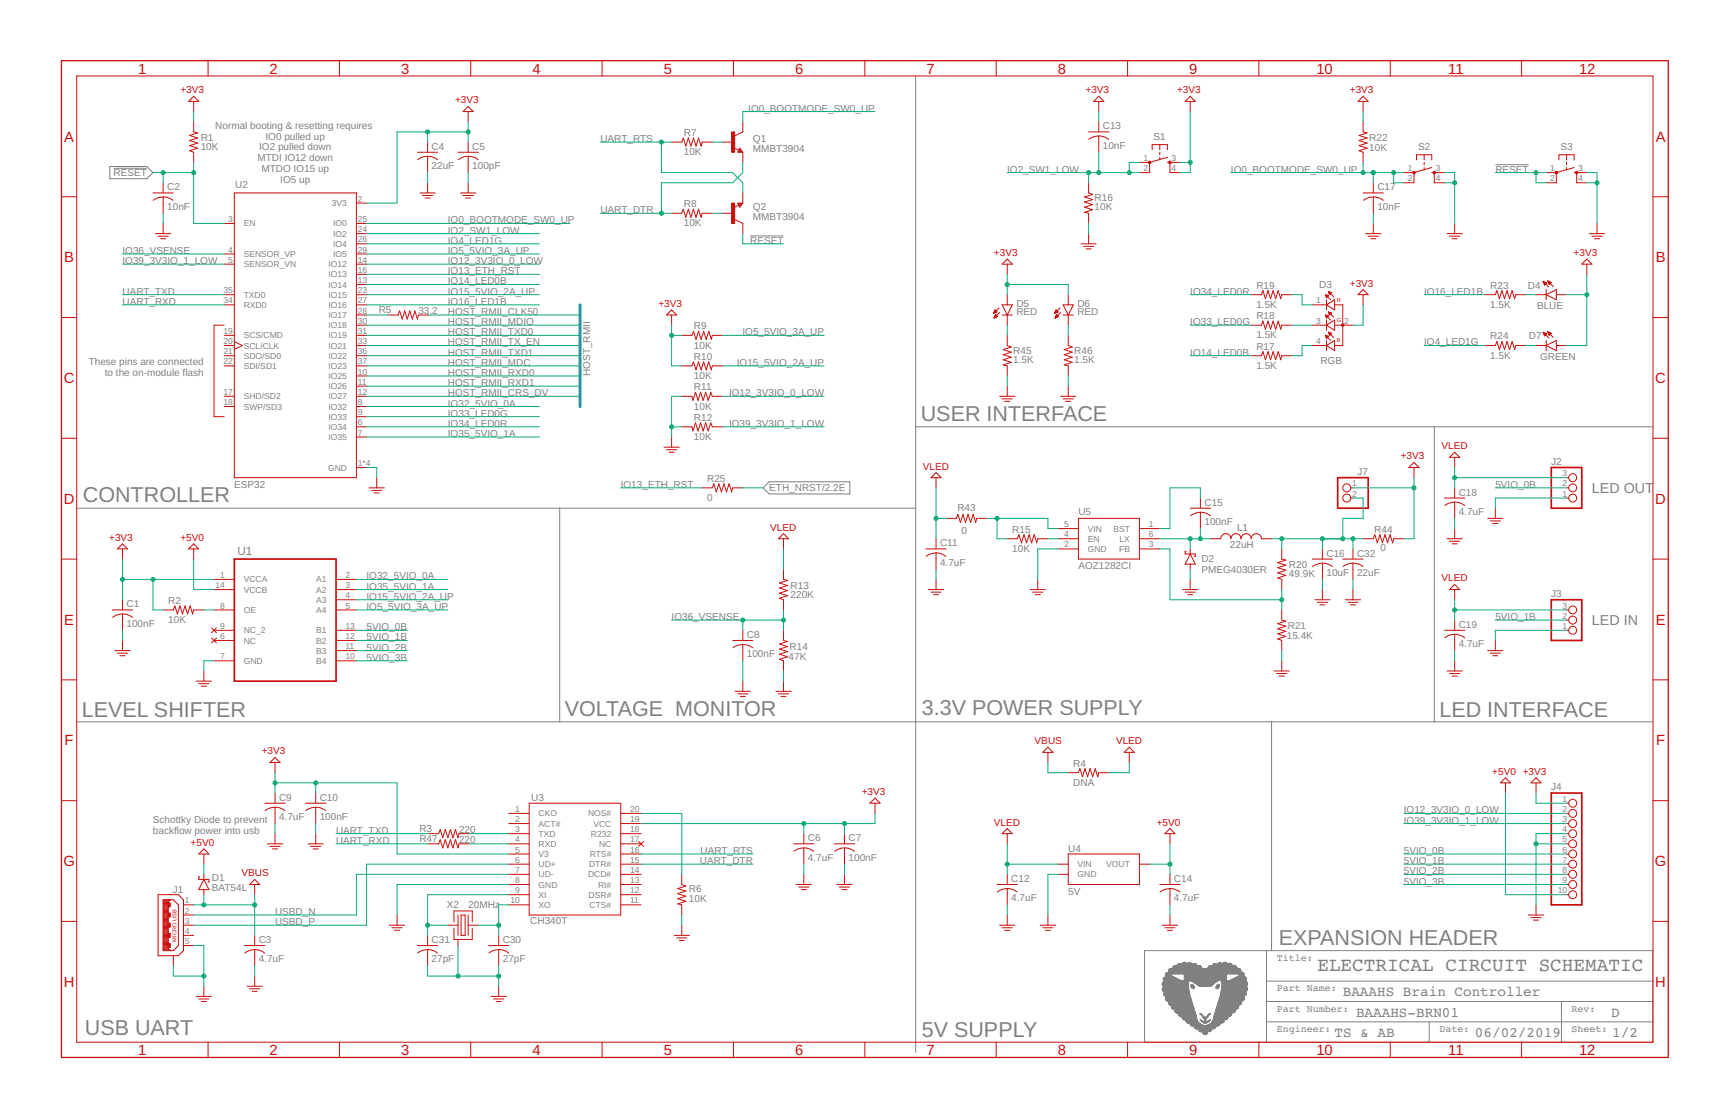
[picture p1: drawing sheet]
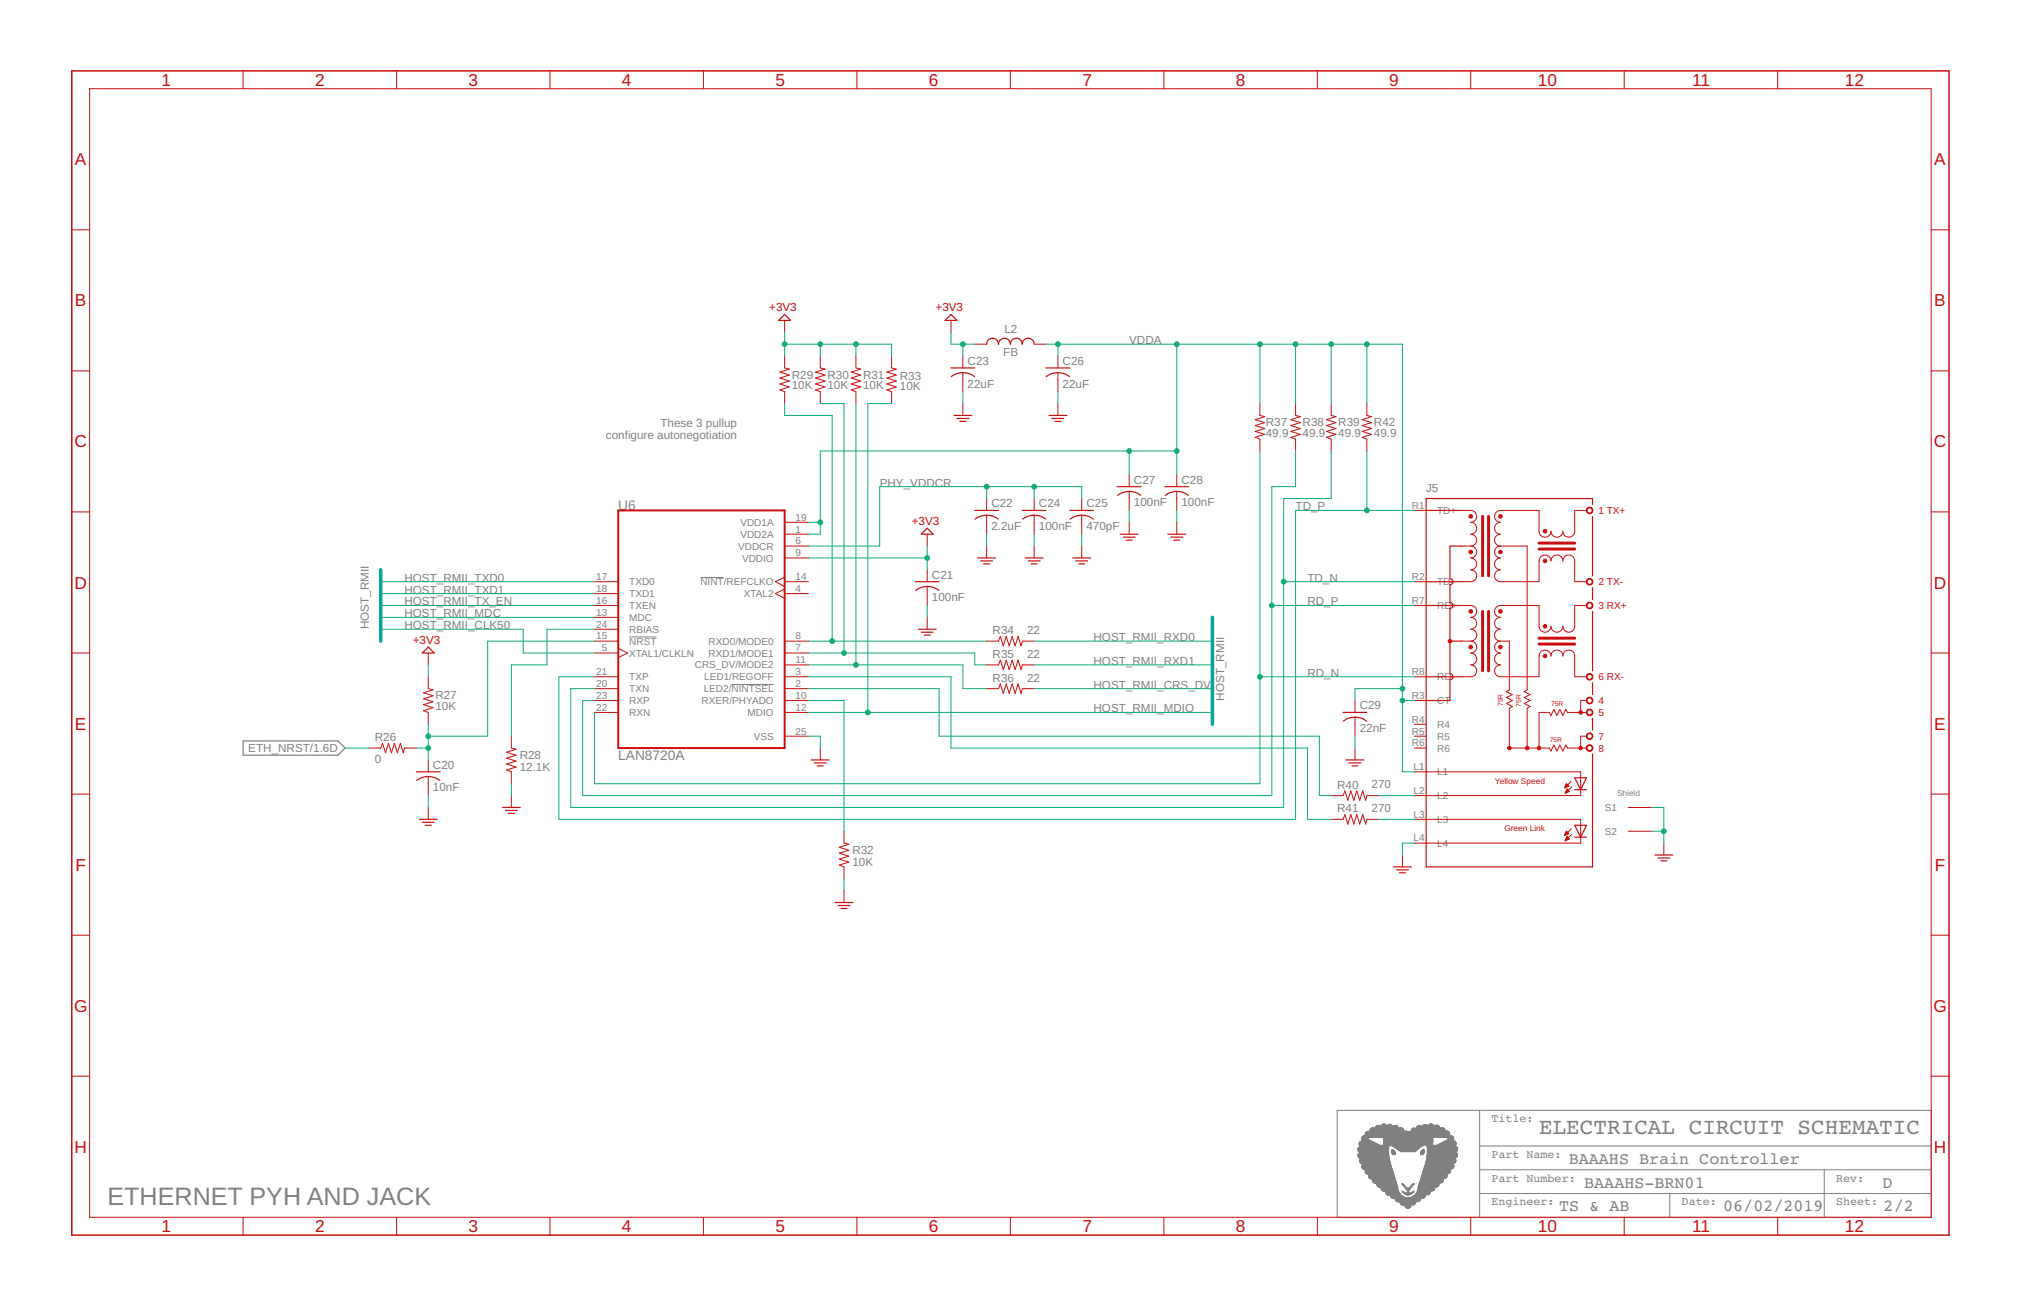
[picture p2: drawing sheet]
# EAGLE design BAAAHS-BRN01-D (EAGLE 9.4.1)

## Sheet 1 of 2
U$1 (SCHEMATIC_TITLEBLOCK_BAAAHS_11X17): DATE: 06/02/2019; ENGINEER: TS & AB; PART_NAME: BAAAHS Brain Controller; PART_NUMBER: BAAAHS-BRN01; REV: D

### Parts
C1  100nF  C-100NF_25V_10%-C0402  [C0402]
C2  10nF  C-10NF_16V_10%-C0402  [C0402]
C3  4.7uF  C-4.7UF_10V_10%-C0402  [C0402]
C4  22uF  C-22UF_10V_20%-C0603  [C0603]
C5  100pF  C-100PF_50V_5%-C0402  [C0402]
C6  4.7uF  C-4.7UF_10V_10%-C0402  [C0402]
C7  100nF  C-100NF_25V_10%-C0402  [C0402]
C8  100nF  C-100NF_25V_10%-C0402  [C0402]
C9  4.7uF  C-4.7UF_10V_10%-C0402  [C0402]
C10  100nF  C-100NF_25V_10%-C0402  [C0402]
C11  4.7uF  C-4.7UF_25V_10%-C0603  [C0603]
C12  4.7uF  C-4.7UF_25V_10%-C0603  [C0603]
C13  10nF  C-10NF_16V_10%-C0402  [C0402]
C14  4.7uF  C-4.7UF_10V_10%-C0402  [C0402]
C15  100nF  C-100NF_25V_10%-C0402  [C0402]
C16  10uF  C-10UF_25V_20%-C0603  [C0603]
C17  10nF  C-10NF_16V_10%-C0402  [C0402]
C18  4.7uF  C-4.7UF_25V_10%-C0603  [C0603]
C19  4.7uF  C-4.7UF_25V_10%-C0603  [C0603]
C30  27pF  C-27PF_50V_5%-C0402  [C0402]
C31  27pF  C-27PF_50V_5%-C0402  [C0402]
C32  22uF  C-22UF_10V_20%-C0603  [C0603]
D1  BAT54L  D_SCHOTTKY-SOT23  [SOT23]
D2  PMEG4030ER  D_SCHOTTKY-PMEG4030ER_40V-SOD123  [SOD123]
D3  RGB  RGB_LED-RGB1616  [RGB1616]
D4  BLUE  LED-BLUE_29MCD-D0603  [D0603]
D5  RED  LED-RED_54MCD-D0603  [D0603]
D6  RED  LED-RED_54MCD-D0603  [D0603]
D7  GREEN  LED-GREEN_35MCD-D0603  [D0603]
J1  USB_MICRO-FCI-USB_MICRO_A_RA  [USB_MICRO_A_RA]
J2  PINHD1X3-20AWG  [3WAY_LED_WIRES]
J3  PINHD1X3-20AWG  [3WAY_LED_WIRES]
J4  PINHD1X10-1X10  [1X10]
J7  PINHD1X2-1X02  [1X02]
L1  22uH  L-22UH__290MOHM_700MA-NRG4026  [NRG4026]
Q1  MMBT3904  NPN-MMBT3904_40V-SOT23  [SOT23]
Q2  MMBT3904  NPN-MMBT3904_40V-SOT23  [SOT23]
R1  10K  R-10K_1%-R0402  [R0402]
R2  10K  R-10K_1%-R0402  [R0402]
R3  220  R-220_1%-R0402  [R0402]
R4  DNA  R-DNA-R0603  [R0603]
R5  33.2  R-33.2_1%-R0402  [R0402]
R6  10K  R-10K_1%-R0402  [R0402]
R7  10K  R-10K_1%-R0402  [R0402]
R8  10K  R-10K_1%-R0402  [R0402]
R9  10K  R-10K_1%-R0402  [R0402]
R10  10K  R-10K_1%-R0402  [R0402]
R11  10K  R-10K_1%-R0402  [R0402]
R12  10K  R-10K_1%-R0402  [R0402]
R13  220K  R-220K_1%-R0402  [R0402]
R14  47K  R-47K_1%-R0402  [R0402]
R15  10K  R-10K_1%-R0402  [R0402]
R16  10K  R-10K_1%-R0402  [R0402]
R17  1.5K  R-1.5K_1%-R0402  [R0402]
R18  1.5K  R-1.5K_1%-R0402  [R0402]
R19  1.5K  R-1.5K_1%-R0402  [R0402]
R20  49.9K  R-49.9K_1%-R0402  [R0402]
R21  15.4K  R-15.4K_1%-R0402  [R0402]
R22  10K  R-10K_1%-R0402  [R0402]
R23  1.5K  R-1.5K_1%-R0402  [R0402]
R24  1.5K  R-1.5K_1%-R0402  [R0402]
R25  0  R-0_1%-R0402  [R0402]
R43  0  R-0_1%-R0603  [R0603]
R44  0  R-0_1%-R0603  [R0603]
R45  1.5K  R-1.5K_1%-R0402  [R0402]
R46  1.5K  R-1.5K_1%-R0402  [R0402]
R47  220  R-220_1%-R0402  [R0402]
S1  SW4-SM6MM  [SM6MM]
S2  SW4-SM6MM  [SM6MM]
S3  SW4-SM6MM  [SM6MM]
U1  TXB0104PWR  [SOP65P640X120-14N]
U2  ESP32  ESP32WROOM32D-MODULE_ESP32WROOM32D  [MODULE_ESP32WROOM32D]
U3  CH340T  CH340T-SSOP20  [SSOP20]
U4  5V  SE8550X2-SOT23  [SOT23]
U5  AOZ1282CI  AOZ1282CI-SOT23_6  [SOT23_6]
X2  20MHz  XTAL3-20MHZ_20PF_30PPM3.2X2.5_4P  [3.2X2.5_4P]

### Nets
3V3: C1.1 C4.1 C5.1 C6.1 C7.1 C9.1 C10.1 C13.1 D3.2(CA) D4.A D5.A D6.A D7.A J4.1 J7.1 R1.2 R2.1 R9.1 R10.1 R22.2 R44.2 S1.3(S) S1.4(S1) U1.1(VCCA) U2.2(3V3) U3.5(V3) U3.19(VCC) ; also sheet 2
5V0 [power]: C14.1 D1.3(C) J4.10 U1.14(VCCB) U4.2(VOUT)
5VIO_0B: J2.2 J4.6 U1.13(B1)
5VIO_1B: J3.2 J4.7 U1.12(B2)
5VIO_2B: J4.8 U1.11(B3)
5VIO_3B: J4.9 U1.10(B4)
!RESET: C2.1 Q2.3(C) R1.1 S3.1(P) S3.2(P1) U2.3(EN)
ETH_NRST: R25.2 ; also sheet 2
FB: R20.1 R21.2 U5.3(FB)
GND: C1.2 C2.2 C3.2 C4.2 C5.2 C6.2 C7.2 C8.2 C9.2 C10.2 C11.2 C12.2 C14.2 C16.2 C17.2 C18.2 C19.2 C30.2 C31.2 C32.2 D2.A J1.5 J1.S1 J1.S2(S1) J1.S3(S1) J1.S4(S1) J1.S5(S1) J1.S6(S1) J2.1 J3.1 J4.4 J4.5 R6.2 R11.2 R12.2 R14.1 R16.2 R21.1 R45.2 R46.2 S2.3(S) S2.4(S1) S3.3(S) S3.4(S1) U1.7(GND) U2.1(GND) U2.15(GND) U2.38(GND) U2.39(GND) U3.8(GND) U4.1(GND) U5.2(GND) X2.2(SH) X2.4(SH) ; also sheet 2
HOST_RMII_CLK50: R5.2 ; also sheet 2
HOST_RMII_CRS_DV: U2.12(IO27) ; also sheet 2
HOST_RMII_MDC: U2.37(IO23) ; also sheet 2
HOST_RMII_MDIO: U2.30(IO18) ; also sheet 2
HOST_RMII_RXD0: U2.10(IO25) ; also sheet 2
HOST_RMII_RXD1: U2.11(IO26) ; also sheet 2
HOST_RMII_TX_EN: U2.33(IO21) ; also sheet 2
HOST_RMII_TXD0: U2.31(IO19) ; also sheet 2
HOST_RMII_TXD1: U2.36(IO22) ; also sheet 2
IO0_BOOTMODE_SW0_UP: C17.1 Q1.3(C) R22.1 S2.1(P) S2.2(P1) U2.25(IO0)
IO2_SW1_LOW: C13.2 R16.1 S1.1(P) S1.2(P1) U2.24(IO2)
IO4_LED1G: R24.1 U2.26(IO4)
IO5_5VIO_3A_UP: R9.2 U1.5(A4) U2.29(IO5)
IO12_3V3IO_0_LOW: J4.2 R11.1 U2.14(IO12)
IO13_ETH_RST: R25.1 U2.16(IO13)
IO14_LED0B: R17.1 U2.13(IO14)
IO15_5VIO_2A_UP: R10.2 U1.4(A3) U2.23(IO15)
IO16_LED1B: R23.1 U2.27(IO16)
IO32_5VIO_0A: U1.2(A1) U2.8(IO32)
IO33_LED0G: R18.1 U2.9(IO33)
IO34_LED0R: R19.1 U2.6(IO34)
IO35_5VIO_1A: U1.3(A2) U2.7(IO35)
IO36_VSENSE: C8.1 R13.1 R14.2 U2.4(SENSOR_VP)
IO39_3V3IO_1_LOW: J4.3 R12.1 U2.5(SENSOR_VN)
N$1: R5.1 U2.28(IO17)
N$3: R15.2 U5.4(EN)
N$4: C15.2 D2.C L1.1 U5.6(LX)
N$5: R3.2 U3.3(TXD)
N$6: R47.2 U3.4(RXD)
N$7: Q2.1(B) R8.2
N$8: Q1.1(B) R7.2
N$9: D3.4(B) R17.2
N$10: D3.3(G) R18.2
N$11: D3.1(R) R19.2
N$12: C31.1 U3.9(XI) X2.3
N$13: C30.1 U3.10(XO) X2.1
N$14: D4.C R23.2
N$15: D7.C R24.2
N$26: C15.1 U5.1(BST)
N$27: R2.2 U1.8(OE)
N$30 [power]: R15.1 R43.2 U5.5(VIN)
N$31: C16.1 C32.1 J7.2 L1.2 R20.2 R44.1
N$33: D6.C R46.1
N$36: D5.C R45.1
NOS#: R6.1 U3.20(NOS#)
UART_DTR: Q1.2(E) R8.1 U3.15(DTR#)
UART_RTS: Q2.2(E) R7.1 U3.16(RTS#)
UART_RXD: R47.1 U2.34(RXD0)
UART_TXD: R3.1 U2.35(TXD0)
USBD_N [USB]: J1.2 U3.7(UD-)
USBD_P [USB]: J1.3 U3.6(UD+)
VBUS: C3.1 D1.1(A) J1.1 R4.1
VLED [power]: C11.1 C12.1 C18.1 C19.1 J2.3 J3.3 R4.2 R13.2 R43.1 U4.3(VIN)
Unconnected: J1.4 U1.6(NC) U1.9(NC_2) U2.17(SHD/SD2) U2.18(SWP/SD3) U2.19(SCS/CMD) U2.20(SCL/CLK) U2.21(SDO/SD0) U2.22(SDI/SD1) U3.1(CKO) U3.2(ACT#) U3.11(CTS#) U3.12(DSR#) U3.13(RI#) U3.14(DCD#) U3.17(NC) U3.18(R232)

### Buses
HOST_RMII:HOST_RMII_CLK50,HOST_RMII_CRS_DV,HOST_RMII_MDC,HOST_RMII_MDIO,HOST_RMII_RXD0,HOST_RMII_RXD1,HOST_RMII_TXD0,HOST_RMII_TXD1,HOST_RMII_TX_EN

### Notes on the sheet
- Normal booting & resetting requires 
  IO0 pulled up
  IO2 pulled down
  MTDI IO12 down
  MTDO IO15 up
  IO5 up
- These pins are connected
  to the on-module flash
- USER INTERFACE
- LED OUT
- CONTROLLER
- LED IN
- LEVEL SHIFTER | VOLTAGE  MONITOR | 3.3V POWER SUPPLY | LED INTERFACE
- Schottky Diode to prevent
  backflow power into usb
- EXPANSION HEADER
- USB UART | 5V SUPPLY

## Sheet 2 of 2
U$2 (SCHEMATIC_TITLEBLOCK_BAAAHS_11X17): DATE: 06/02/2019; ENGINEER: TS & AB; PART_NAME: BAAAHS Brain Controller; PART_NUMBER: BAAAHS-BRN01; REV: D

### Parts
C20  10nF  C-10NF_16V_10%-C0402  [C0402]
C21  100nF  C-100NF_25V_10%-C0402  [C0402]
C22  2.2uF  C-2.2UF_16V_10%-C0603  [C0603]
C23  22uF  C-22UF_10V_20%-C0603  [C0603]
C24  100nF  C-100NF_25V_10%-C0402  [C0402]
C25  470pF  C-470PF_50V_10%-C0402  [C0402]
C26  22uF  C-22UF_10V_20%-C0603  [C0603]
C27  100nF  C-100NF_25V_10%-C0402  [C0402]
C28  100nF  C-100NF_25V_10%-C0402  [C0402]
C29  22nF  C-22NF_16V_10%-C0402  [C0402]
J5  RB1-125BAG1A  [WIZNET_RB1-125BAG1A]
L2  FB  FB-0.45OHM_470OHM_200MA-L0603  [L0603]
R26  0  R-0_1%-R0402  [R0402]
R27  10K  R-10K_1%-R0402  [R0402]
R28  12.1K  R-12.1K_1%-R0402  [R0402]
R29  10K  R-10K_1%-R0402  [R0402]
R30  10K  R-10K_1%-R0402  [R0402]
R31  10K  R-10K_1%-R0402  [R0402]
R32  10K  R-10K_1%-R0402  [R0402]
R33  10K  R-10K_1%-R0402  [R0402]
R34  22  R-22_1%-R0402  [R0402]
R35  22  R-22_1%-R0402  [R0402]
R36  22  R-22_1%-R0402  [R0402]
R37  49.9  R-49.9_1%-R0402  [R0402]
R38  49.9  R-49.9_1%-R0402  [R0402]
R39  49.9  R-49.9_1%-R0402  [R0402]
R40  270  R-270_1%-R0402  [R0402]
R41  270  R-270_1%-R0402  [R0402]
R42  49.9  R-49.9_1%-R0402  [R0402]
U6  LAN8720A  LAN8720A-CP  [QFN50P400X400X100-25N]

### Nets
3V3: C21.1 C23.1 L2.1 R27.2 R29.2 R30.2 R31.2 R33.2 U6.9(VDDIO) ; also sheet 1
ETH_NRST: R26.1 ; also sheet 1
GND: C20.2 C21.2 C22.2 C23.2 C24.2 C25.2 C26.2 C27.2 C28.2 C29.2 J5.L4 J5.S1 J5.S2 R28.1 R32.1 U6.25(VSS) ; also sheet 1
HOST_RMII_CLK50: U6.5(XTAL1/CLKLN) ; also sheet 1
HOST_RMII_CRS_DV: R36.2 ; also sheet 1
HOST_RMII_MDC: U6.13(MDC) ; also sheet 1
HOST_RMII_MDIO: R33.1 U6.12(MDIO) ; also sheet 1
HOST_RMII_RXD0: R34.2 ; also sheet 1
HOST_RMII_RXD1: R35.2 ; also sheet 1
HOST_RMII_TX_EN: U6.16(TXEN) ; also sheet 1
HOST_RMII_TXD0: U6.17(TXD0) ; also sheet 1
HOST_RMII_TXD1: U6.18(TXD1) ; also sheet 1
N$2: J5.L3 R41.2
N$18: R31.1 R36.1 U6.11(CRS_DV/MODE2)
N$20: R30.1 R35.1 U6.7(RXD1/MODE1)
N$21: R29.1 R34.1 U6.8(RXD0/MODE0)
N$22: R28.2 U6.24(RBIAS)
N$23: R41.1 U6.3(LED1/REGOFF)
N$24: R40.1 U6.2(LED2/!NINTSEL!)
N$25: J5.L2 R40.2
N$28: C20.1 R26.2 R27.1 U6.15(!NRST)
N$29: R32.2 U6.10(RXER/PHYADO)
PHY_VDDCR: C22.1 C24.1 C25.1 U6.6(VDDCR)
RD_N [Ethernet]: J5.R8(RD-) R37.1 U6.22(RXN)
RD_P [Ethernet]: J5.R7(RD+) R38.1 U6.23(RXP)
TD_N [Ethernet]: J5.R2(TD-) R39.1 U6.20(TXN)
TD_P [Ethernet]: J5.R1(TD+) R42.1 U6.21(TXP)
VDDA: C26.1 C27.1 C28.1 C29.1 J5.L1 J5.R3(CT) L2.2 R37.2 R38.2 R39.2 R42.2 U6.1(VDD2A) U6.19(VDD1A)
Unconnected: J5.R4 J5.R5 J5.R6 U6.4(XTAL2) U6.14(!NINT!/REFCLKO)

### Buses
HOST_RMII:HOST_RMII_CLK50,HOST_RMII_CRS_DV,HOST_RMII_MDC,HOST_RMII_MDIO,HOST_RMII_RXD0,HOST_RMII_RXD1,HOST_RMII_TXD0,HOST_RMII_TXD1,HOST_RMII_TX_EN

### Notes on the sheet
- These 3 pullup
  configure autonegotiation
- ETHERNET PYH AND JACK
